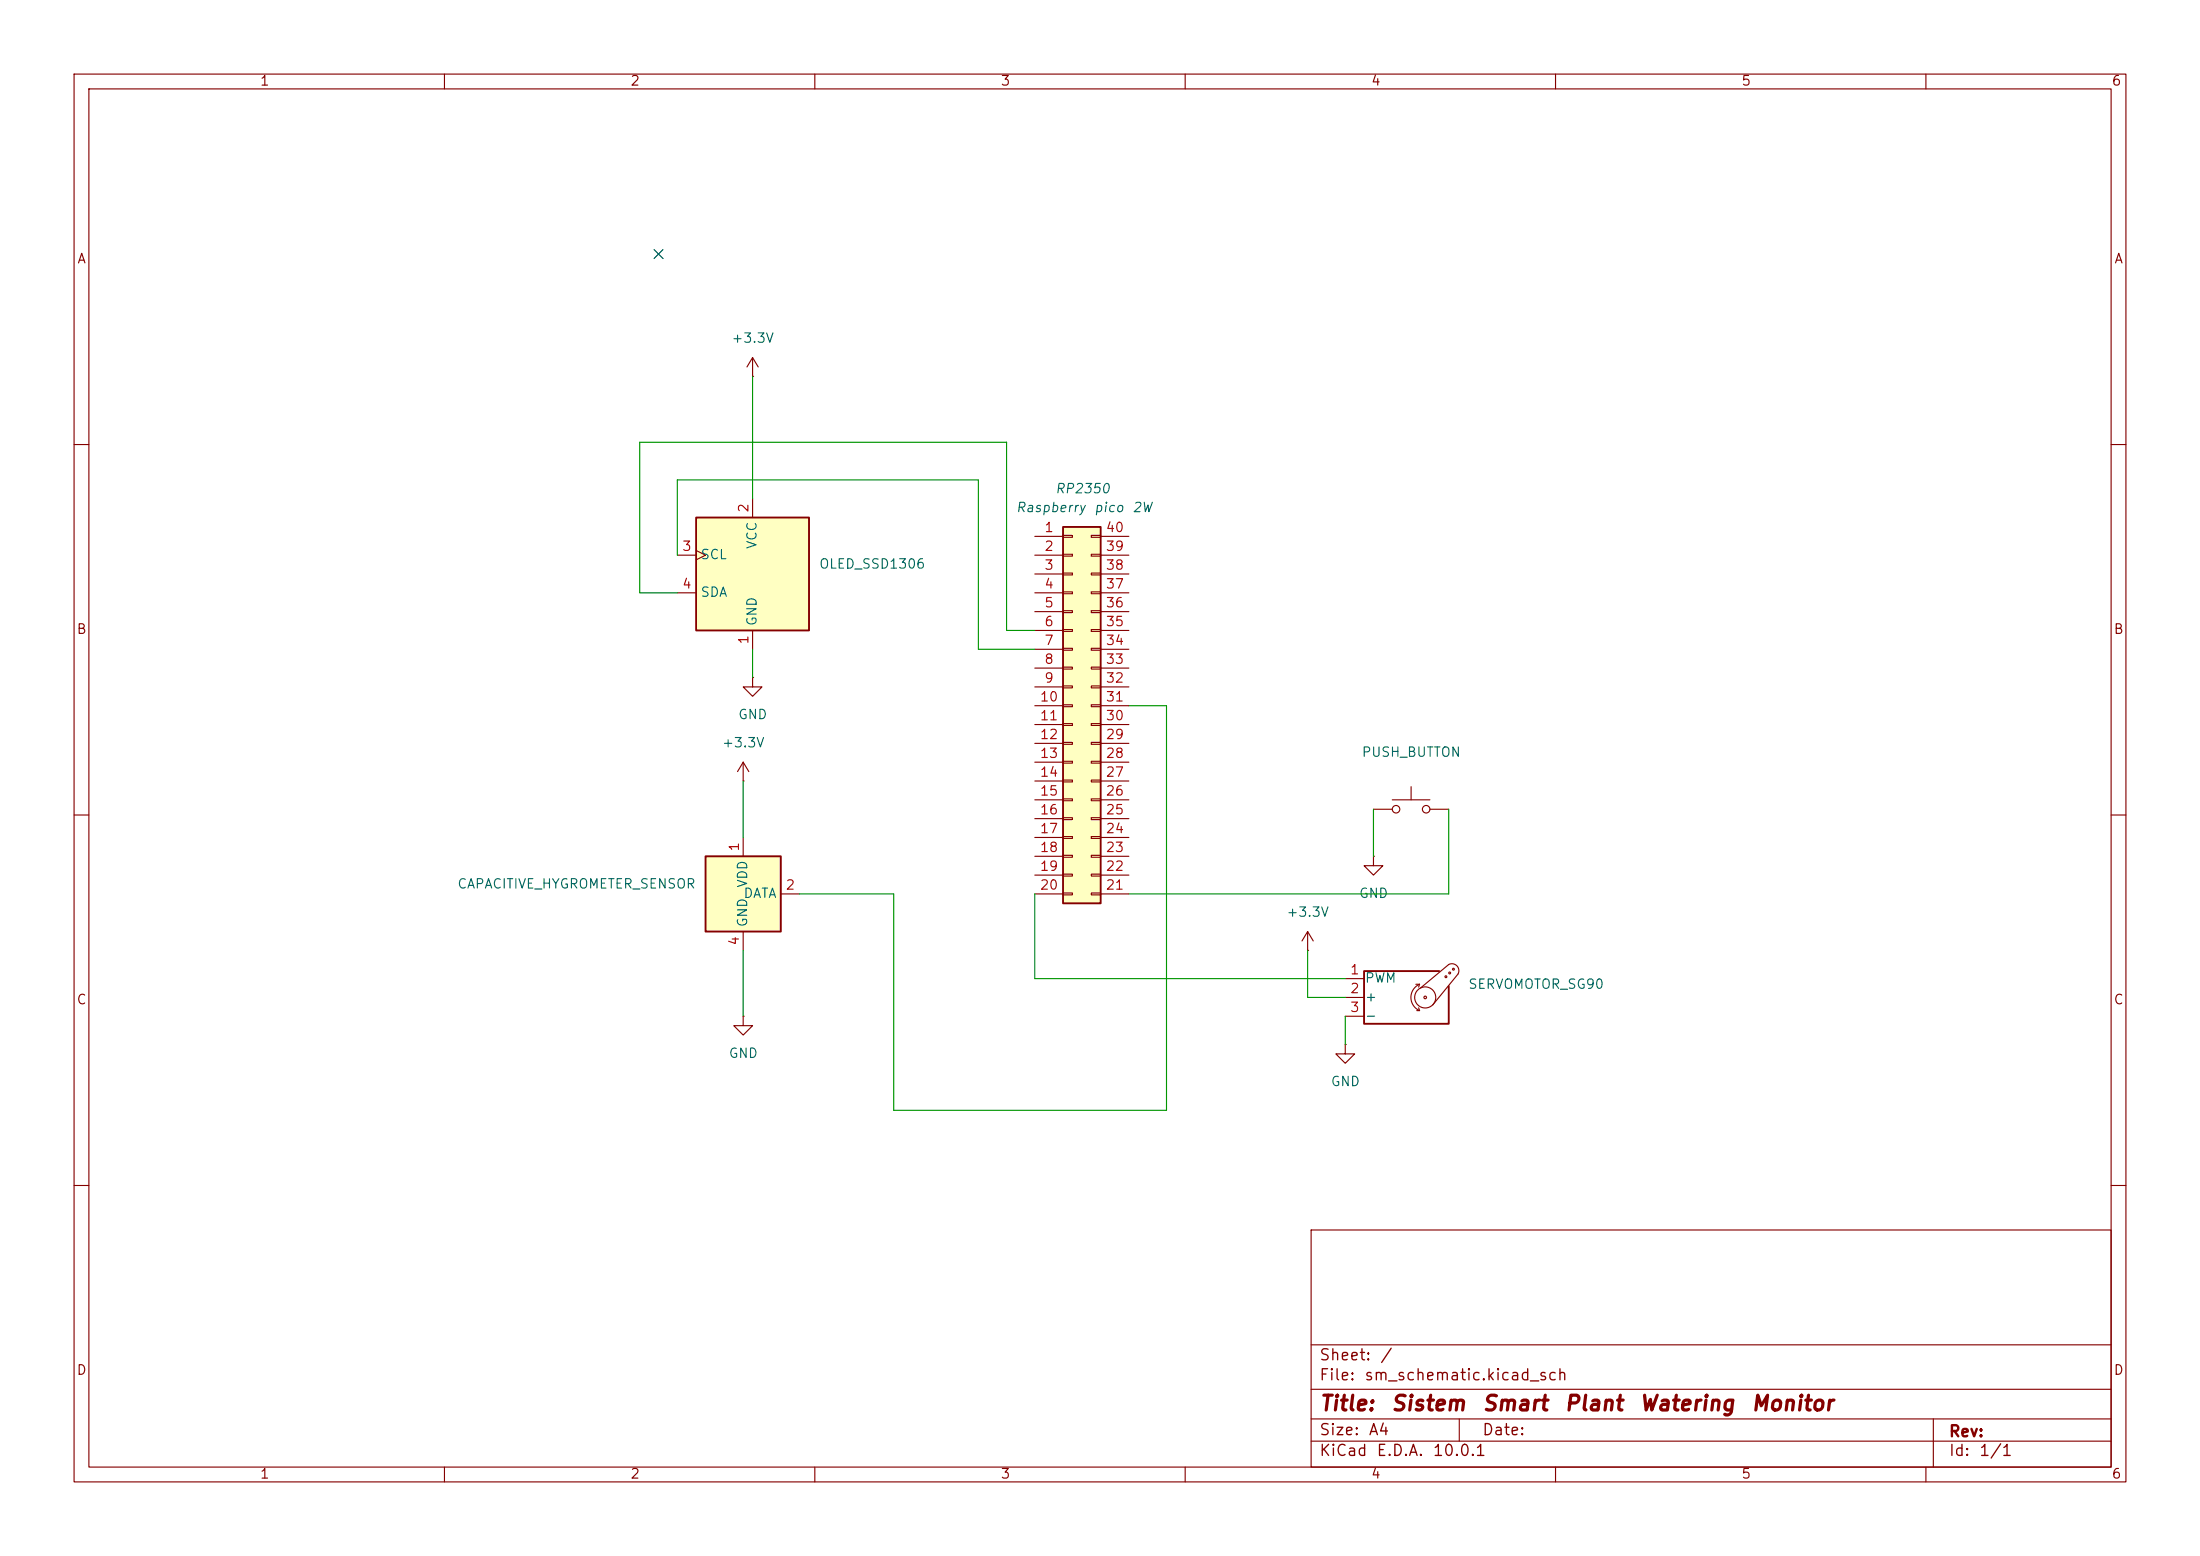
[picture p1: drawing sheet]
<svg xmlns="http://www.w3.org/2000/svg" width="297mm" height="210mm" viewBox="0 0 297 210" stroke-linecap="round" stroke-linejoin="round" font-family="sans-serif">
<g fill="none" stroke="#840000" stroke-width=".15">
<path d="M10 10h277v190h-277zM12 12h273v186h-273zM60 10v2M110 10v2M160 10v2M210 10v2M260 10v2M10 60h2M285 60h2M101.6 91.4v1.3h1.3l-1.3 1.3-1.3-1.3h1.3M101.6 91.4h.1M10 110h2"/>
<path d="M285 110h2M181.6 141v1.2h1.3l-1.3 1.3-1.3-1.3h1.3M181.6 141h.1M10 160h2M177 166h108v32h-108zM285 160h2M60 198v2M110 198v2M160 198v2M177 194.5h108M177 191.5h108M177 187.5h108"/>
<path d="M177 181.5h108M197 191.5v3M210 198v2M260 198v2M261 191.5v6.5"/>
</g>
<path d="M95.2 115.6h10.2v10.1h-10.2z" fill="#ffffc2"/>
<path d="M95.2 115.6h10.2v10.1h-10.2z" fill="none" stroke="#840000" stroke-width=".25"/>
<path d="M100.3 105.4h.1M100.3 102.9v2.5M100.3 113v2.6M100.3 102.9l-.7 1.2M100.3 102.9l.8 1.2M100.3 125.7v2.6M105.4 120.7h2.5" fill="none" stroke="#840000" stroke-width=".15"/>
<path d="M94 69.9h15.2v15.2h-15.2z" fill="#ffffc2"/>
<path d="M94 69.9h15.2v15.2h-15.2z" fill="none" stroke="#840000" stroke-width=".25"/>
<path d="M91.4 74.9h2.6M94 74.3l1.2 .6-1.2 .7M101.6 67.3v2.6M91.4 80h2.6M101.6 85.1v2.5" fill="none" stroke="#840000" stroke-width=".15"/>
<path d="M143.5 71.1h5.1v50.8h-5.1z" fill="#ffffc2"/>
<path d="M143.5 71.1h5.1v50.8h-5.1zM194.3 131.1h-10.2v7.1h11.5v-5.1" fill="none" stroke="#840000" stroke-width=".25"/>
<g fill="none" stroke="#840000" stroke-width=".15">
<path d="M101.6 50.8h.1M101.6 48.3l-.8 1.2M101.6 48.3l.8 1.2M101.6 48.3v2.5M139.7 72.4h3.8M139.7 74.9h3.8M139.7 77.5h3.8M143.5 72.3h1.3v.2h-1.3zM143.5 74.8h1.3v.3h-1.3zM143.5 77.3h1.3v.3h-1.3zM143.5 79.9h1.3v.2h-1.3zM147.3 72.3h1.3v.2h-1.3z"/>
<path d="M147.3 74.8h1.3v.3h-1.3zM147.3 77.3h1.3v.3h-1.3zM147.3 79.9h1.3v.2h-1.3zM148.6 72.4h3.8M148.6 74.9h3.8M148.6 77.5h3.8M139.7 80h3.8M139.7 82.6h3.8M139.7 85.1h3.8M139.7 87.6h3.8M139.7 90.2h3.8M139.7 92.7h3.8"/>
<path d="M139.7 95.3h3.8M139.7 97.8h3.8M143.5 82.4h1.3v.3h-1.3zM143.5 85h1.3v.2h-1.3zM143.5 87.5h1.3v.3h-1.3zM143.5 90h1.3v.3h-1.3zM143.5 92.6h1.3v.2h-1.3zM143.5 95.1h1.3v.3h-1.3zM143.5 97.7h1.3v.2h-1.3zM147.3 82.4h1.3v.3h-1.3zM147.3 85h1.3v.2h-1.3zM147.3 87.5h1.3v.3h-1.3z"/>
<path d="M147.3 90h1.3v.3h-1.3zM147.3 92.6h1.3v.2h-1.3zM147.3 95.1h1.3v.3h-1.3zM147.3 97.7h1.3v.2h-1.3zM148.6 80h3.8M148.6 82.6h3.8M148.6 85.1h3.8M148.6 87.6h3.8M148.6 90.2h3.8M148.6 92.7h3.8M148.6 95.3h3.8M148.6 97.8h3.8"/>
<path d="M139.7 100.3h3.8M139.7 102.9h3.8M139.7 105.4h3.8M139.7 108h3.8M139.7 110.5h3.8M139.7 113h3.8M139.7 115.6h3.8M139.7 118.1h3.8M143.5 100.2h1.3v.3h-1.3zM143.5 102.7h1.3v.3h-1.3zM143.5 105.3h1.3v.2h-1.3zM143.5 107.8h1.3v.3h-1.3z"/>
<path d="M143.5 110.4h1.3v.2h-1.3zM143.5 112.9h1.3v.3h-1.3zM143.5 115.4h1.3v.3h-1.3zM143.5 118h1.3v.2h-1.3zM147.3 100.2h1.3v.3h-1.3zM147.3 102.7h1.3v.3h-1.3zM147.3 105.3h1.3v.2h-1.3zM147.3 107.8h1.3v.3h-1.3zM147.3 110.4h1.3v.2h-1.3zM147.3 112.9h1.3v.3h-1.3zM147.3 115.4h1.3v.3h-1.3zM147.3 118h1.3v.2h-1.3z"/>
<path d="M148.6 100.3h3.8M148.6 102.9h3.8M148.6 105.4h3.8M148.6 108h3.8M148.6 110.5h3.8M148.6 113h3.8M148.6 115.6h3.8M148.6 118.1h3.8M185.4 115.6v1.2h1.3l-1.3 1.3-1.3-1.3h1.3M185.4 115.6h.1M185.4 109.2h2.6M188 108h5"/>
<path d="M190.5 106.2v1.8M193 109.2h2.6M100.3 137.2v1.2h1.3l-1.3 1.3-1.2-1.3h1.2M100.3 137.2h.1M139.7 120.7h3.8M143.5 120.5h1.3v.3h-1.3zM147.3 120.5h1.3v.3h-1.3zM148.6 120.7h3.8M176.5 128.3h.1M176.5 125.7l-.7 1.3M176.5 125.7l.8 1.3M176.5 125.7v2.6"/>
<path d="M181.6 132.1h2.5M181.6 134.6h2.5M181.6 137.2h2.5M191.1 132.8h.5M191.3 136.4h.3M191.5 136l.1 .4M191.6 132.8a1.94 1.94 0 0 0-1.1 1.8 1.94 1.94 0 0 0 1.1 1.8M191.6 132.8l-.1 .4M196.8 131.4a.94 .94 0 0 0-.1-1.1 .94 .94 0 0 0-1.1-.1l-3.8 3.2M196.8 131.4l-3.4 4.2"/>
<circle cx="188.5" cy="109.2" r=".51"/>
<circle cx="192.5" cy="109.2" r=".51"/>
<circle cx="192.4" cy="134.6" r=".18"/>
<circle cx="192.4" cy="134.6" r="1.42"/>
<circle cx="195.2" cy="131.8" r=".13"/>
<circle cx="195.7" cy="131.3" r=".13"/>
<circle cx="196.2" cy="130.8" r=".13"/>
</g>
<path d="M101.6 50.8v16.5M91.4 74.9v-10.1h40.7v22.8h7.6M91.4 80h-5v-20.3h49.5v25.4h3.8M101.6 87.6v3.8M152.4 95.3h5.1v54.6h-36.9v-29.2h-12.7M100.3 105.4v7.6M185.4 109.2v6.4M195.6 109.2v11.5h-43.2M100.3 128.3v8.9M139.7 120.7v11.4h41.9M176.5 128.3v6.3h5.1M181.6 137.2v3.8" fill="none" stroke="#009600" stroke-width=".15"/>
<path d="M88.3 33.7l1.2 1.2M89.5 33.7l-1.2 1.2" fill="none" stroke="#000084" stroke-width=".15"/>
<g font-size="2" fill="#840000">
<text x="178" y="190.9">Title:</text>
<text x="187.7" y="190.9">Sistem</text>
<text x="200" y="190.9">Smart</text>
<text x="211.1" y="190.9">Plant</text>
<text x="221.2" y="190.9">Watering</text>
<text x="236.3" y="190.9">Monitor</text>
</g>
<g font-size="1.5" fill="#840000">
<text x="178" y="184">Sheet:</text>
<text x="186.2" y="184">/</text>
<text x="178" y="186.7">File:</text>
<text x="184.1" y="186.7">sm_schematic.kicad_sch</text>
<text x="178" y="196.9">KiCad</text>
<text x="178" y="194.1">Size:</text>
<text x="184.7" y="194.1">A4</text>
<text x="185.7" y="196.9">E.D.A.</text>
<text x="193.3" y="196.9">10.0.1</text>
<text x="200" y="194.1">Date:</text>
<text x="263" y="194.3">Rev:</text>
<text x="263" y="196.9">Id:</text>
<text x="267.1" y="196.9">1/1</text>
</g>
<g font-size="1.3" fill="#840000">
<text x="35" y="11.9">1</text>
<text x="85" y="11.9">2</text>
<text x="135" y="11.9">3</text>
<text x="185" y="11.9">4</text>
<text x="235" y="11.9">5</text>
<text x="285" y="11.9">6</text>
<text x="10.3" y="35.9">A</text>
<text x="285.3" y="35.9">A</text>
<text x="10.3" y="85.9">B</text>
<text x="285.3" y="85.9">B</text>
<text x="10.3" y="135.9">C</text>
<text x="285.3" y="135.9">C</text>
<text x="10.3" y="185.9">D</text>
<text x="285.3" y="185.9">D</text>
<text x="35" y="199.9">1</text>
<text x="85" y="199.9">2</text>
<text x="135" y="199.9">3</text>
<text x="185" y="199.9">4</text>
<text x="235" y="199.9">5</text>
<text x="285" y="199.9">6</text>
</g>
<g font-size="1.3" fill="#006464">
<text x="98.7" y="46.6">+3.3V</text>
<text x="137" y="69.4">Raspberry</text>
<text x="142.3" y="66.9">RP2350</text>
<text x="147.6" y="69.4">pico</text>
<text x="152.8" y="69.4">2W</text>
<text x="94.5" y="75.8">SCL</text>
<text x="102.5" y="74.2" transform="rotate(-90 102.5 74.2)">VCC</text>
<text x="110.5" y="77.1">OLED_SSD1306</text>
<text x="94.5" y="80.9">SDA</text>
<text x="102.5" y="84.6" transform="rotate(-90 102.5 84.6)">GND</text>
<text x="97.4" y="101.2">+3.3V</text>
<text x="99.6" y="97.4">GND</text>
<text x="183.7" y="102.5">PUSH_BUTTON</text>
<text x="101.2" y="119.9" transform="rotate(-90 101.2 119.9)">VDD</text>
<text x="61.7" y="120.2">CAPACITIVE_HYGROMETER_SENSOR</text>
<text x="100.3" y="121.5">DATA</text>
<text x="101.2" y="125.2" transform="rotate(-90 101.2 125.2)">GND</text>
<text x="173.6" y="124.1">+3.3V</text>
<text x="183.4" y="121.5">GND</text>
<text x="184.2" y="132.9">PWM</text>
<text x="184.2" y="135.5">+</text>
<text x="198.1" y="133.8">SERVOMOTOR_SG90</text>
<text x="98.3" y="143.1">GND</text>
<text x="184.2" y="138">-</text>
<text x="179.6" y="146.9">GND</text>
</g>
<g font-size="1.3" fill="#a90000">
<text x="101.3" y="69.3" transform="rotate(-90 101.3 69.3)">2</text>
<text x="92" y="74.7">3</text>
<text x="140.9" y="72.1">1</text>
<text x="140.9" y="74.7">2</text>
<text x="140.9" y="77.2">3</text>
<text x="149.2" y="77.2">38</text>
<text x="149.2" y="74.7">39</text>
<text x="149.2" y="72.1">40</text>
<text x="92" y="79.8">4</text>
<text x="140.9" y="79.8">4</text>
<text x="140.9" y="82.3">5</text>
<text x="149.2" y="82.3">36</text>
<text x="149.2" y="79.8">37</text>
<text x="101.3" y="87.1" transform="rotate(-90 101.3 87.1)">1</text>
<text x="140.9" y="84.8">6</text>
<text x="140.9" y="87.4">7</text>
<text x="140.9" y="89.9">8</text>
<text x="149.2" y="89.9">33</text>
<text x="149.2" y="87.4">34</text>
<text x="149.2" y="84.8">35</text>
<text x="140.3" y="95">10</text>
<text x="140.9" y="92.5">9</text>
<text x="149.2" y="95">31</text>
<text x="149.2" y="92.5">32</text>
<text x="140.3" y="97.5">11</text>
<text x="140.3" y="100.1">12</text>
<text x="149.2" y="100.1">29</text>
<text x="149.2" y="97.5">30</text>
<text x="140.3" y="102.6">13</text>
<text x="140.3" y="105.2">14</text>
<text x="140.3" y="107.7">15</text>
<text x="149.2" y="107.7">26</text>
<text x="149.2" y="105.2">27</text>
<text x="149.2" y="102.6">28</text>
<text x="140.3" y="110.2">16</text>
<text x="140.3" y="112.8">17</text>
<text x="149.2" y="112.8">24</text>
<text x="149.2" y="110.2">25</text>
<text x="100.1" y="115" transform="rotate(-90 100.1 115)">1</text>
<text x="140.3" y="115.3">18</text>
<text x="140.3" y="117.9">19</text>
<text x="149.2" y="117.9">22</text>
<text x="149.2" y="115.3">23</text>
<text x="106" y="120.4">2</text>
<text x="140.3" y="120.4">20</text>
<text x="149.2" y="120.4">21</text>
<text x="100.1" y="127.7" transform="rotate(-90 100.1 127.7)">4</text>
<text x="182.2" y="131.8">1</text>
<text x="182.2" y="134.4">2</text>
<text x="182.2" y="136.9">3</text>
</g>
</svg>
